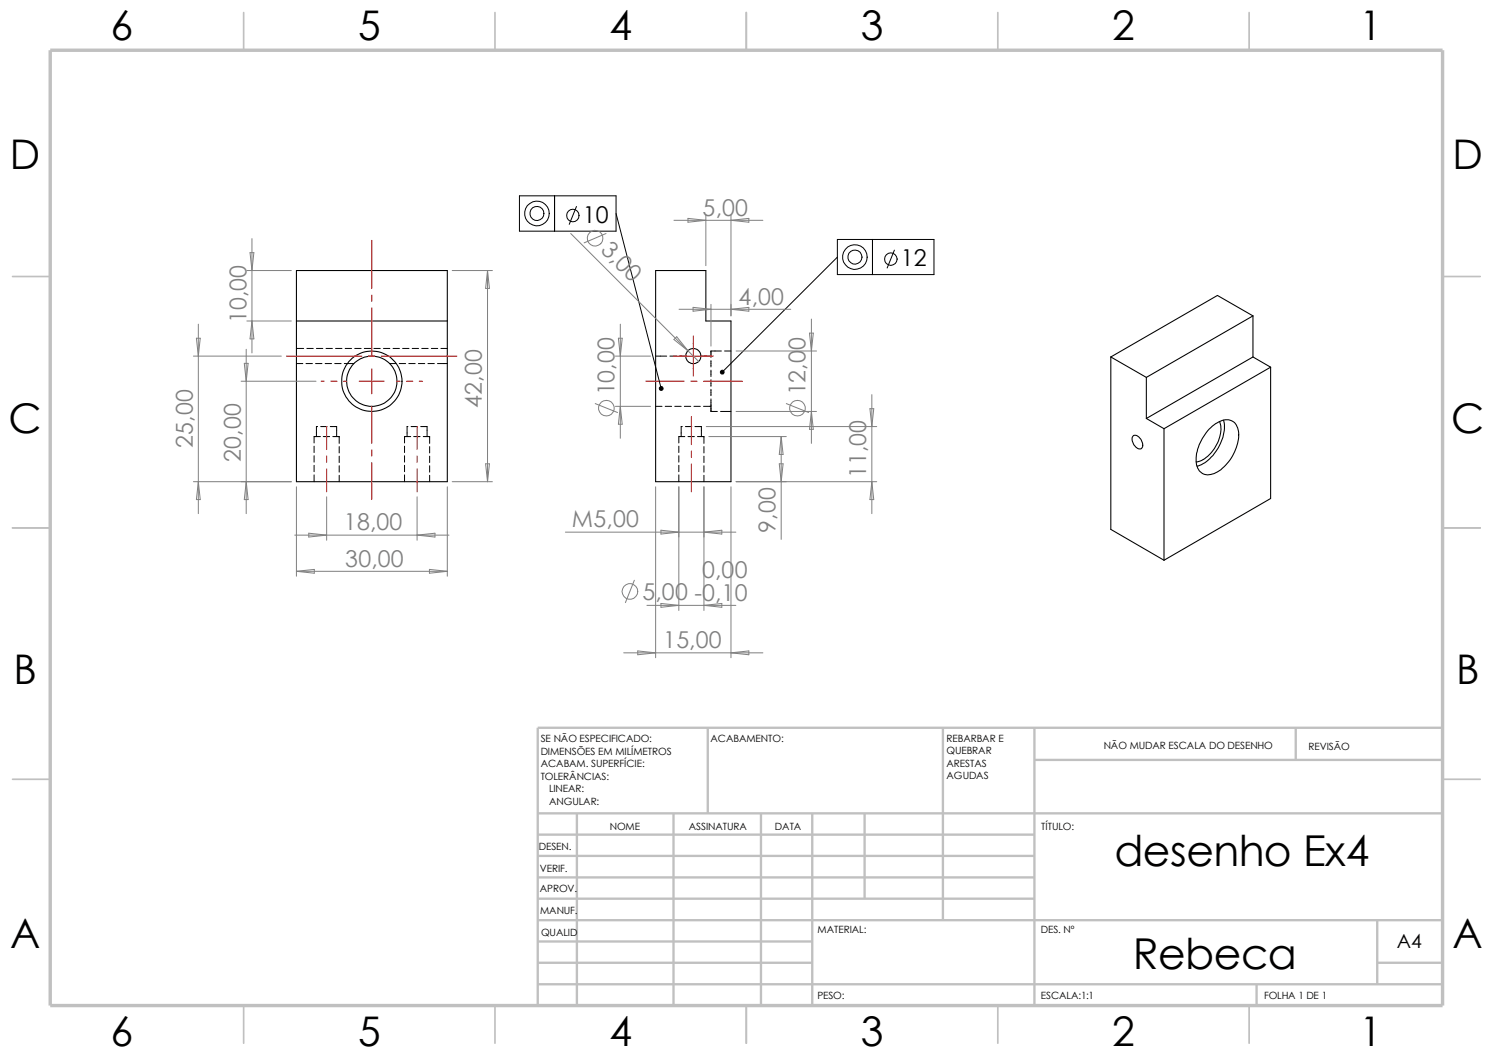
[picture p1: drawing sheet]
<svg xmlns="http://www.w3.org/2000/svg" width="297mm" height="210mm" viewBox="0 0 297 210" stroke-linecap="round" stroke-linejoin="round" font-family="sans-serif">
<g fill="none" stroke="#c0c0c0" stroke-width=".34">
<path d="M48.5 2.5v7.5M98.5 2.5v7.5M148.5 2.5v7.5M198.5 2.5v7.5M248.5 2.5v7.5M2.5 55h7.5M287 55h7.5M2.5 105h7.5M287 105h7.5M2.5 155h7.5M287 155h7.5M48.5 200v7.5"/>
<path d="M98.5 200v7.5M148.5 200v7.5M198.5 200v7.5M248.5 200v7.5"/>
</g>
<g fill="none" stroke="#c0c0c0" stroke-width=".47">
<path d="M140.8 144.7v17.1M187.6 144.7v38.3M205.8 144.7v55.3M205.8 151.1h81.2M257.8 144.7v6.4M287 144.7h-180v55.3M107 161.8h180M107 178.7h98.8M107 174.5h98.8M107 170.2h98.8M107 166h98.8M114.8 161.8v38.2"/>
<path d="M134 161.8v38.2M151.4 161.8v38.2M161.6 161.8v38.2M172 161.8v16.9M107 195.7h180M107 191.5h54.6M107 187.2h54.6M107 183h180M250 195.7v4.3M274 191.5h13M274 183v12.7"/>
</g>
<path d="M10 10h277v190h-277z" fill="none" stroke="#c0c0c0" stroke-width=".68" stroke-linecap="butt"/>
<g fill="none" stroke="#000" stroke-width=".2">
<path d="M103.3 38.9h19.3v7.1h-19.3zM110.3 38.9v7.1M114.7 41.1l-1.5 3.5M122.6 42.5l8.9 34.8M166.6 47.6h19.2v7h-19.2zM166.6 51.1l-22.9 22.9M173.6 47.6v7M177.9 49.7l-1.4 3.6M59 72.3h1.2M59 69.3h1.4M60.9 72.3h1.2M61 69.3h1.3"/>
<path d="M62.8 72.3h1.3M62.9 69.3h1.3M64.7 72.3h1.3M64.9 69.3h1.2M66.6 72.3h1.3M66.8 69.3h1.2M68.5 72.3h1.9M68.7 69.3h1.2M70.6 69.3h1.2M72.5 69.3h1.2M74.4 69.3h1.2M76.3 69.3h1.3"/>
<path d="M77.5 72.3h1.3M78.2 69.3h1.3M79.4 72.3h1.3M80.1 69.3h1.3M81.3 72.3h1.3M82 69.3h1.3M83.2 72.3h1.3M83.9 69.3h1.3M85.1 72.3h1.3M85.8 69.3h1.3M87 72.3h2M87.7 69.3h1.3"/>
<path d="M130.4 70.8h2.2M133.3 70.8h1.2M135.2 70.8h1.2M139.4 70.8h2M141.4 71.7v1.3M141.4 73.6v1.3M141.4 75.5v1.3M141.4 77.4v1.3M141.4 79.3v2.5h1.3M143.5 69.8h-2.1v1.3M144.1 69.8h1.3M62.5 88.7v1.3"/>
<path d="M62.5 90.6v1.3M62.5 92.5v1.3M62.5 94.4v1.4M63.2 84.8h-.3v2M63.7 86.8h-1.2v1.3M63.8 84.8h1.3M64.3 86.8h1.3M65.7 84.8h1.3v2M66.2 86.8h1.3v1.4M67.5 88.8v1.3M67.5 90.7v1.3M67.5 92.6v1.3"/>
<path d="M67.5 94.5v1.3M80.5 88.7v1.3M80.5 90.6v1.3M80.5 92.5v1.3M80.5 94.4v1.4M81.2 84.8h-.2v2M81.7 86.8h-1.2v1.3M81.8 84.8h1.3M82.3 86.8h1.3M83.7 84.8h1.3v2M84.2 86.8h1.3v1.4M85.5 88.8v1.3"/>
<path d="M85.5 90.7v1.3M85.5 92.6v1.3M85.5 94.5v1.3M130.4 80.8h1.3M132.3 80.8h1.3M134.2 80.8h1.3M135 88.7v1.3M135 90.6v1.3M135 92.5v1.3M135 94.4v1.4M135.7 84.8h-.2v2M136.1 80.8h1.3"/>
<path d="M136.2 86.8h-1.2v1.3M136.4 84.8h1.2M136.9 86.8h1.2M138 80.8h1.3M138.3 84.8h1.2v2M138.8 86.8h1.2v1.4M140 80.8h1.4M140 88.8v1.3M140 90.7v1.3M140 92.6v1.3M140 94.5v1.3M143.3 81.8h2.1"/>
<circle cx="106.8" cy="42.4" r="1.4"/>
<circle cx="106.8" cy="42.4" r="2.45"/>
<circle cx="113.9" cy="42.9" r="1.24"/>
<circle cx="170.1" cy="51.1" r="2.45"/>
<circle cx="170.1" cy="51.1" r="1.4"/>
<circle cx="177.2" cy="51.5" r="1.26"/>
</g>
<g fill="none" stroke="#000" stroke-width=".21">
<path d="M59 53.8h30v42h-30zM130.4 53.8h10v10h5v32h-15zM59 63.8h30M221 71v34.3l10.6 6.1M221 71l7 4.1M228 75.1v8.1M249.3 62.8l-21.3 12.3M249.3 62.8l-7.1-4-21.2 12.2M249.3 71l-21.3 12.2M249.3 62.8v8.2M249.3 71l3.5 2M252.8 73l-21.2 12.3"/>
<path d="M252.8 73v26.1l-21.2 12.3M225.5 86.6a1.77 1.77 0 0 1 1.8 2 .73 .73 0 0 1-.5 .7 .73 .73 0 0 1-.9-.4l-.1-.2a1.53 1.53 0 0 1-.3-2.1zM228 83.2l3.6 2.1M231.6 85.3v26.1M240.5 85.3a4.4 4.4 0 0 1 4.4-1.6 3.4 3.4 0 0 1 1.4 4 9.1 9.1 0 0 1-4.8 6.5 2.44 2.44 0 0 1-3.5-2.4 9.2 9.2 0 0 1 2.5-6.5zM242.6 83.8a6.7 6.7 0 0 1-2.1 6.7 4.4 4.4 0 0 1-2.5 1.4M243.4 83.6a8.7 8.7 0 0 1-3.1 7.9l-1.3 .9-.9 .3"/>
<circle cx="74" cy="75.8" r="5"/>
<circle cx="74" cy="75.8" r="6"/>
<circle cx="137.9" cy="70.8" r="1.52"/>
</g>
<g fill="none" stroke="#f00" stroke-width=".2">
<path d="M74 47.8v9.6M74 58.7v1.2M57 70.8h15M63.9 75.8h.6M65.8 75.8h1.3M68.3 75.8h.7M71.5 75.8h5M73.3 70.8h1.2M74 61.2v9.6M74 73.3v5M75.8 70.8h15.1M79 75.8h.6"/>
<path d="M80.9 75.8h1.2M83.4 75.8h.7M128.4 75.8h7.7M133.9 70.8h8M137.4 75.8h1.3M137.9 66.8v8M140 75.8h7.7M65 84.8v4.6M65 90.7v1.2M65 93.2v4.6M74 80.8v7.4M74 89.5v1.2"/>
<path d="M74 92v7.4M83 84.8v4.6M83 90.7v1.2M83 93.2v4.6M137.5 82.8v5.6M137.5 89.7v1.3M137.5 92.2v5.6"/>
</g>
<g fill="#000" stroke="#000" stroke-width=".2">
<circle cx="131.5" cy="77.3" r=".38"/>
<circle cx="143.7" cy="74" r=".38"/>
</g>
<g fill="none" stroke="#808080" stroke-width=".2">
<path d="M49.1 53.8h8.9M49.7 50.2h.8l-.4 3.6zM50.1 47.5v22.7M90 53.8h8M97 53.8l.4 3.6h-.8zM97 53.8v42M113.5 46.4l25.5 25.5M120.6 46.4l-4.4 1.9M134.1 43.8h17.7M136.9 43.4l3.5 .4-3.5 .4zM140.4 42.8v10M145.4 42.8v20"/>
<path d="M145.4 43.8l3.6-.4v.8zM38.5 70.8h17.5M39.1 67.3h.7l-.3 3.5zM39.5 64.5v37.7M48 75.8h14.9M48.6 72.3h.8l-.4 3.5zM49 69.5v32.7M49.1 63.8h8.9M50.1 63.8l.4 3.6h-.8zM122.4 70.8h7M123 67.3h.8l-.4 3.5zM123.4 64.5v22.7"/>
<path d="M134.6 67l2.3 2.8-2.8-2.3zM135.1 61.5h22.2M137.9 61.1l3.5 .4-3.5 .4zM141.4 60.5v8.3M145.4 61.5l3.6-.4v.8zM146.4 69.8h16M161 66.3h.8l-.4 3.5zM161.4 63.5v24.7M173.4 78.5v23.7M38.5 95.8h19.5M39.5 95.8l.3 3.6h-.7zM49 95.8l.4 3.6h-.8z"/>
<path d="M59 96.8v17.8M65 98.8v8.6M83 98.8v8.6M89 96.8v17.8M90 95.8h8M96.6 92.2h.8l-.4 3.6zM118.4 80.3l4.5 1.7M122.4 80.8h7M123.4 80.8l.4 3.6h-.8zM130.4 96.8v34M135 96.8v24.6M140 96.8v24.6"/>
<path d="M140.5 84.8h33.9M141 86.8h15.4M145.4 96.8v34M146.4 95.8h28M146.4 81.8h16M155 92.2h.8l-.4 3.6zM155.4 86.8l.4 3.6h-.8zM155.4 86.8v20.5M156.4 80.3l4.5 1.7M161.4 81.8l.4 3.6h-.8zM173.1 81.3h.7l-.4 3.5zM173.4 95.8l.4 3.6h-.7z"/>
<path d="M58.6 106.4h30.7M59 113.6l3.5-.4v.8zM59 113.6h30M61.4 106l3.6 .4-3.6 .4zM83 106.4l3.5-.4v.8zM85.4 113.2l3.6 .4-3.6 .4zM112.5 105.8h33.9M126.2 115.4l-1.8 4.4M131.5 105.5l3.5 .3-3.5 .4zM140 105.8l3.6-.3v.7zM124.1 129.8h27.7M126.9 129.5l3.5 .3-3.5 .4z"/>
<path d="M128.7 120.4h17.7M131.5 120l3.5 .4-3.5 .4zM140 120.4l3.6-.4v.8zM145.4 129.8l3.6-.3v.7z"/>
<circle cx="118.4" cy="47.4" r="1.56"/>
<circle cx="120.6" cy="81.2" r="1.55"/>
<circle cx="158.6" cy="81.2" r="1.55"/>
<circle cx="125.3" cy="117.6" r="1.56"/>
</g>
<g font-size="8.5">
<text x="221.7" y="172.3">desenho Ex4</text>
<text x="225.4" y="192.7">Rebeca</text>
</g>
<g font-size="8.1">
<text x="22" y="8">6</text>
<text x="71.2" y="8">5</text>
<text x="121.2" y="8">4</text>
<text x="171.2" y="8">3</text>
<text x="221.2" y="8">2</text>
<text x="270.5" y="8">1</text>
<text x="1.9" y="33.6">D</text>
<text x="288.9" y="33.6">D</text>
<text x="1.7" y="86.1">C</text>
<text x="288.7" y="86.1">C</text>
<text x="2.7" y="136.1">B</text>
<text x="289.7" y="136.1">B</text>
<text x="2" y="188.6">A</text>
<text x="289" y="188.6">A</text>
<text x="22" y="207.9">6</text>
<text x="71.2" y="207.9">5</text>
<text x="121.2" y="207.9">4</text>
<text x="171.2" y="207.9">3</text>
<text x="221.2" y="207.9">2</text>
<text x="270.5" y="207.9">1</text>
</g>
<g font-size="4.6">
<text x="116" y="44.3">10</text>
<text x="179.2" y="53">12</text>
</g>
<g font-size="4.6" fill="#808080">
<text x="139.7" y="42.9">5,00</text>
<text x="119.3" y="50" transform="rotate(45 119.3 50)">3,0</text>
<text x="49" y="64.3" transform="rotate(-90 49 64.3)">10,00</text>
<text x="146.9" y="60.6">4,00</text>
<text x="95.9" y="81.2" transform="rotate(-90 95.9 81.2)">42,00</text>
<text x="122.3" y="78.7" transform="rotate(-90 122.3 78.7)">10,00</text>
<text x="160.3" y="78.7" transform="rotate(-90 160.3 78.7)">12,00</text>
<text x="38.4" y="89.1" transform="rotate(-90 38.4 89.1)">25,00</text>
<text x="47.9" y="91.9" transform="rotate(-90 47.9 91.9)">20,00</text>
<text x="172.3" y="95.1" transform="rotate(-90 172.3 95.1)">11,00</text>
<text x="68.4" y="105.5">18,00</text>
<text x="113.8" y="104.9">M5,00</text>
<text x="154.3" y="106" transform="rotate(-90 154.3 106)">9,00</text>
<text x="68.7" y="112.7">30,00</text>
<text x="127.8" y="119.4">5,00 -0,10</text>
<text x="139.7" y="114.9">0,00</text>
<text x="131.9" y="128.9">15,00</text>
</g>
<text font-size="3.9" x="277.9" y="188.5">A4</text>
<g font-size="2">
<text x="107.6" y="147.6">SE NÃO ESPECIFICADO:</text>
<text x="141.4" y="147.6">ACABAMENTO:</text>
<text x="188.3" y="147.5">REBARBAR E</text>
<text x="219.6" y="149">NÃO MUDAR ESCALA DO DESENHO</text>
<text x="260.3" y="149.2">REVISÃO</text>
<text x="107.6" y="155.1">TOLERÂNCIAS:</text>
<text x="107.6" y="152.6">ACABAM. SUPERFÍCIE:</text>
<text x="107.6" y="150.1">DIMENSÕES EM MILÍMETROS</text>
<text x="188.3" y="155">AGUDAS</text>
<text x="188.3" y="150">QUEBRAR</text>
<text x="188.3" y="152.5">ARESTAS</text>
<text x="109.2" y="160.1">ANGULAR:</text>
<text x="109.2" y="157.6">LINEAR:</text>
<text x="121.3" y="165.1">NOME</text>
<text x="137" y="165">ASSINATURA</text>
<text x="154.2" y="165">DATA</text>
<text x="207.1" y="165">TÍTULO:</text>
<text x="107.2" y="169.1">DESEN.</text>
<text x="107.4" y="173.4">VERIF.</text>
<text x="107.4" y="177.5">APROV.</text>
<text x="107.4" y="181.8">MANUF.</text>
<text x="162.6" y="185.5">MATERIAL:</text>
<text x="207.1" y="185.5">DES. Nº</text>
<text x="107.7" y="186.2">QUALID</text>
<text x="162.6" y="198.6">PESO:</text>
<text x="207.1" y="198.6">ESCALA:1:1</text>
<text x="251.5" y="198.6">FOLHA 1 DE 1</text>
</g>
</svg>
